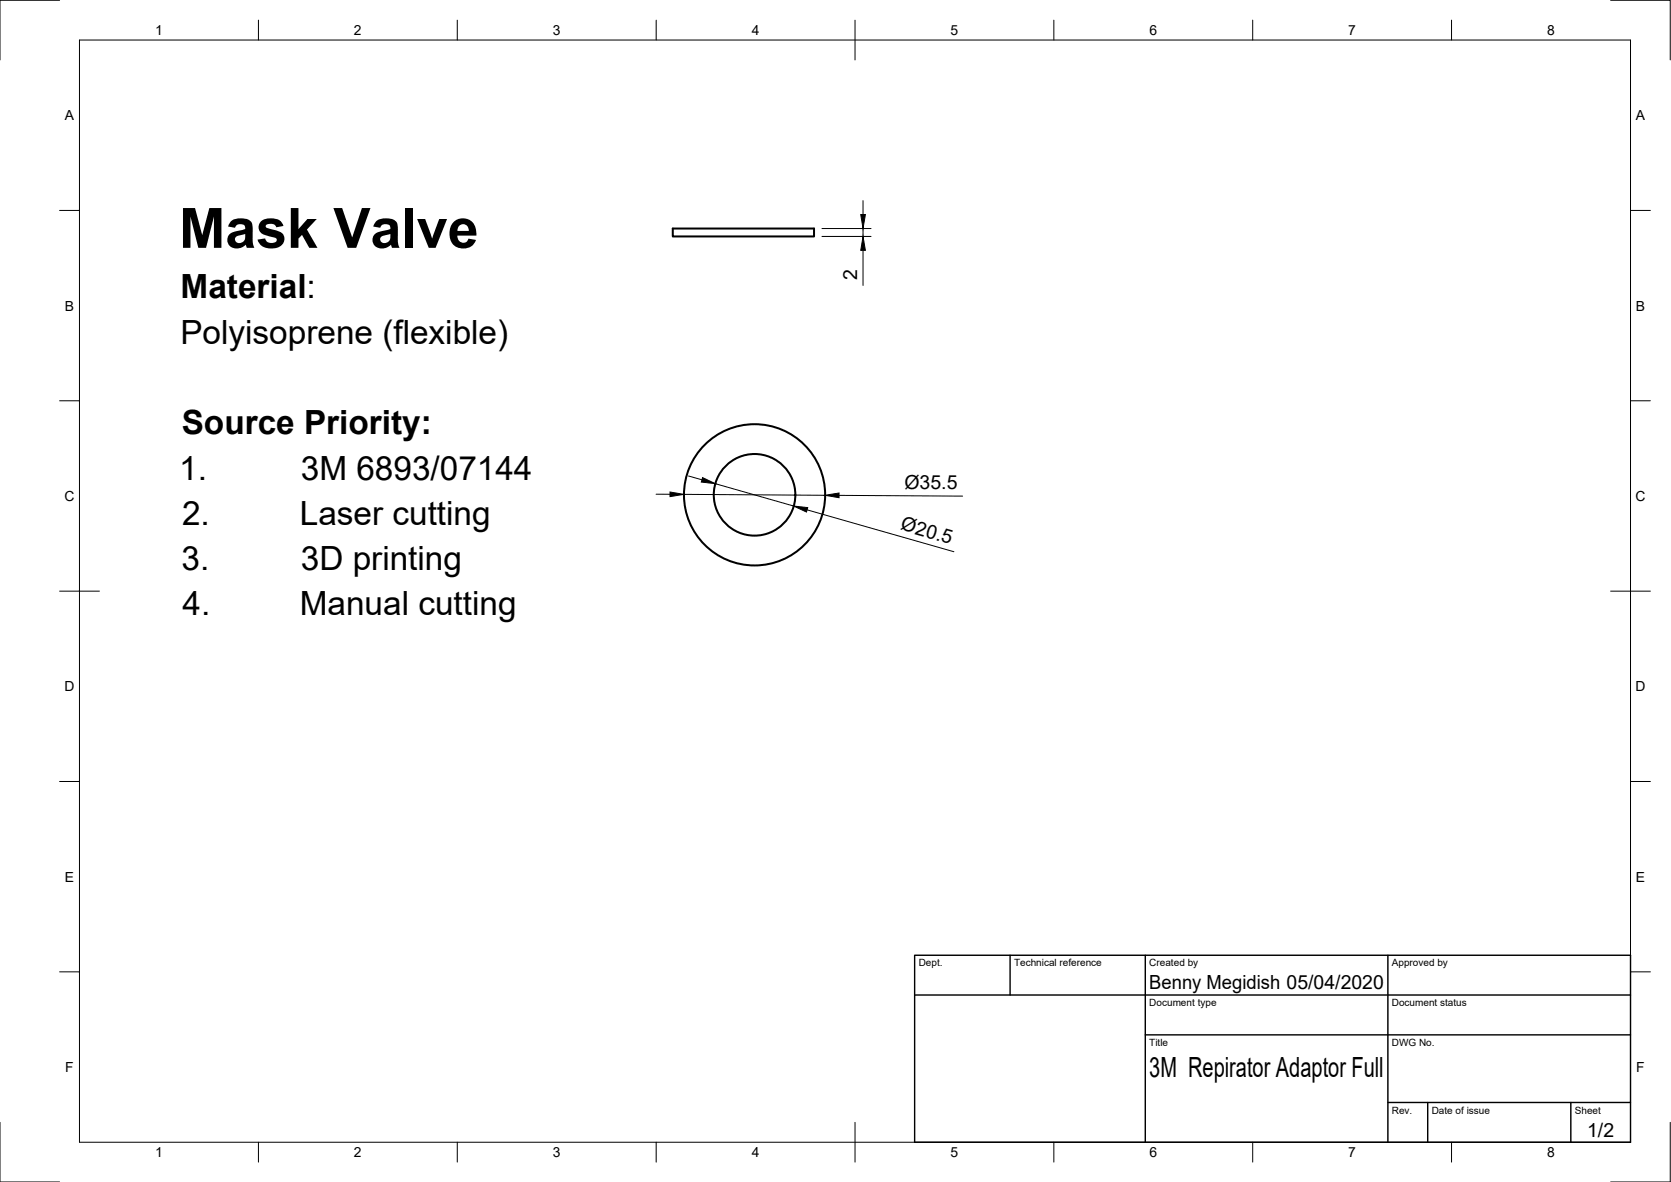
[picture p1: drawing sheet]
<svg xmlns="http://www.w3.org/2000/svg" width="420mm" height="297mm" viewBox="0 0 420 297" stroke-linecap="round" stroke-linejoin="round" font-family="sans-serif">
<!-- layer: Visible -->
<g fill="none" stroke="#000" stroke-width=".51">
<path d="M169.2 57.4h35.5v2h-35.5z"/>
<circle cx="189.7" cy="124.3" r="10.3"/>
<circle cx="189.7" cy="124.4" r="17.8"/>
</g>
<!-- layer: Border -->
<g fill="none" stroke="#000" stroke-width=".25">
<path d="M15 .1h-15v15M20 10.1h390v276.9h-390zM65 5.1v5M115 5.1v5M165 5.1v5M215 5.1v10M265 5.1v5M315 5.1v5M365 5.1v5M405 .1h15v15M15 52.9h5M410 52.9h5"/>
<path d="M15 100.7h5M410 100.7h5M15 148.6h10M405 148.6h10M15 196.4h5M410 196.4h5M15 244.2h5M410 244.2h5M0 282.1v14.9h15M65 287v5M115 287v5M165 287v5"/>
<path d="M215 282.1v9.9M265 287v5M315 287v5M365 287v5M420 282.1v14.9h-15"/>
</g>
<!-- layer: TitleBlock -->
<path d="M230 240.1h180v46.9h-180zM230 250h180M254 240.1v9.9M288 240.1v46.9M349 240.1v46.9M288 260.1h122M349 277.1h61M359 277.1v9.9M395 277.1v9.9" fill="none" stroke="#000" stroke-width=".36"/>
<!-- layer: Dimensions -->
<path d="M206.7 57.4h12.3M206.7 59.4h12.3M217 50.4v3.5M217 57.4v2M217 62.9v8.8M173.1 119.6l3.4 1M165 124.2h3.5M172 124.2l35.5 .3M179.9 121.5l19.7 5.7M202.9 128.1l36.9 10.5M211 124.5l31 .2" fill="none" stroke="#000" stroke-width=".25"/>
<path d="M216.4 53.9h1.2l-.6 3.5zM217 59.4l.6 3.5h-1.2zM168.5 123.6l3.5 .6-3.5 .6zM176.7 120l3.2 1.5-3.6-.4zM199.6 127.2l3.5 .4-.3 1.1zM207.5 124.5l3.5-.6v1.2z" fill="#000" stroke="#000" stroke-width=".25"/>
<text font-size="14" x="45" y="62.3">Mask Valve</text>
<g font-size="8.4">
<text x="45.4" y="74.9">Material:</text>
<text x="45.4" y="86.4">Polyisoprene (flexible)</text>
<text x="45.7" y="109.1">Source Priority:</text>
<text x="45.1" y="120.6">1.</text>
<text x="75.6" y="120.6">3M 6893/07144</text>
<text x="45.8" y="131.9">2.</text>
<text x="75.4" y="131.9">Laser cutting</text>
<text x="45.7" y="143.3">3.</text>
<text x="75.6" y="143.3">3D printing</text>
<text x="45.9" y="154.6">4.</text>
<text x="75.4" y="154.6">Manual cutting</text>
</g>
<text font-size="7" x="289" y="270.6">3M Repirator Adaptor Full</text>
<g font-size="4.9">
<text x="215.5" y="70.4" transform="rotate(-90 215.5 70.4)">2</text>
<text x="227.4" y="122.9">Ø35.5</text>
<text x="226.2" y="133.1" transform="rotate(16 226.2 133.1)">Ø20.5</text>
<text x="289" y="248.5">Benny Megidish 05/04/2020</text>
<text x="399.1" y="285.7">1/2</text>
</g>
<g font-size="3.5">
<text x="39" y="8.8">1</text>
<text x="89" y="8.8">2</text>
<text x="139" y="8.8">3</text>
<text x="189" y="8.8">4</text>
<text x="239" y="8.8">5</text>
<text x="289" y="8.8">6</text>
<text x="339" y="8.8">7</text>
<text x="389" y="8.8">8</text>
<text x="16.3" y="30.2">A</text>
<text x="411.3" y="30.2">A</text>
<text x="16.3" y="78">B</text>
<text x="411.3" y="78">B</text>
<text x="16.2" y="125.9">C</text>
<text x="411.2" y="125.9">C</text>
<text x="16.2" y="173.7">D</text>
<text x="411.2" y="173.7">D</text>
<text x="16.3" y="221.6">E</text>
<text x="411.3" y="221.6">E</text>
<text x="16.4" y="269.4">F</text>
<text x="411.4" y="269.4">F</text>
<text x="39" y="290.8">1</text>
<text x="89" y="290.8">2</text>
<text x="139" y="290.8">3</text>
<text x="189" y="290.8">4</text>
<text x="239" y="290.8">5</text>
<text x="289" y="290.8">6</text>
<text x="339" y="290.8">7</text>
<text x="389" y="290.8">8</text>
</g>
<g font-size="2.5">
<text x="231" y="242.9">Dept.</text>
<text x="255" y="242.9">Technical reference</text>
<text x="289" y="242.9">Created by</text>
<text x="350" y="242.9">Approved by</text>
<text x="289" y="252.8">Document type</text>
<text x="350" y="252.8">Document status</text>
<text x="289" y="262.9">Title</text>
<text x="350" y="262.9">DWG No.</text>
<text x="350" y="279.9">Rev.</text>
<text x="360" y="279.9">Date of issue</text>
<text x="396" y="279.9">Sheet</text>
</g>
</svg>
